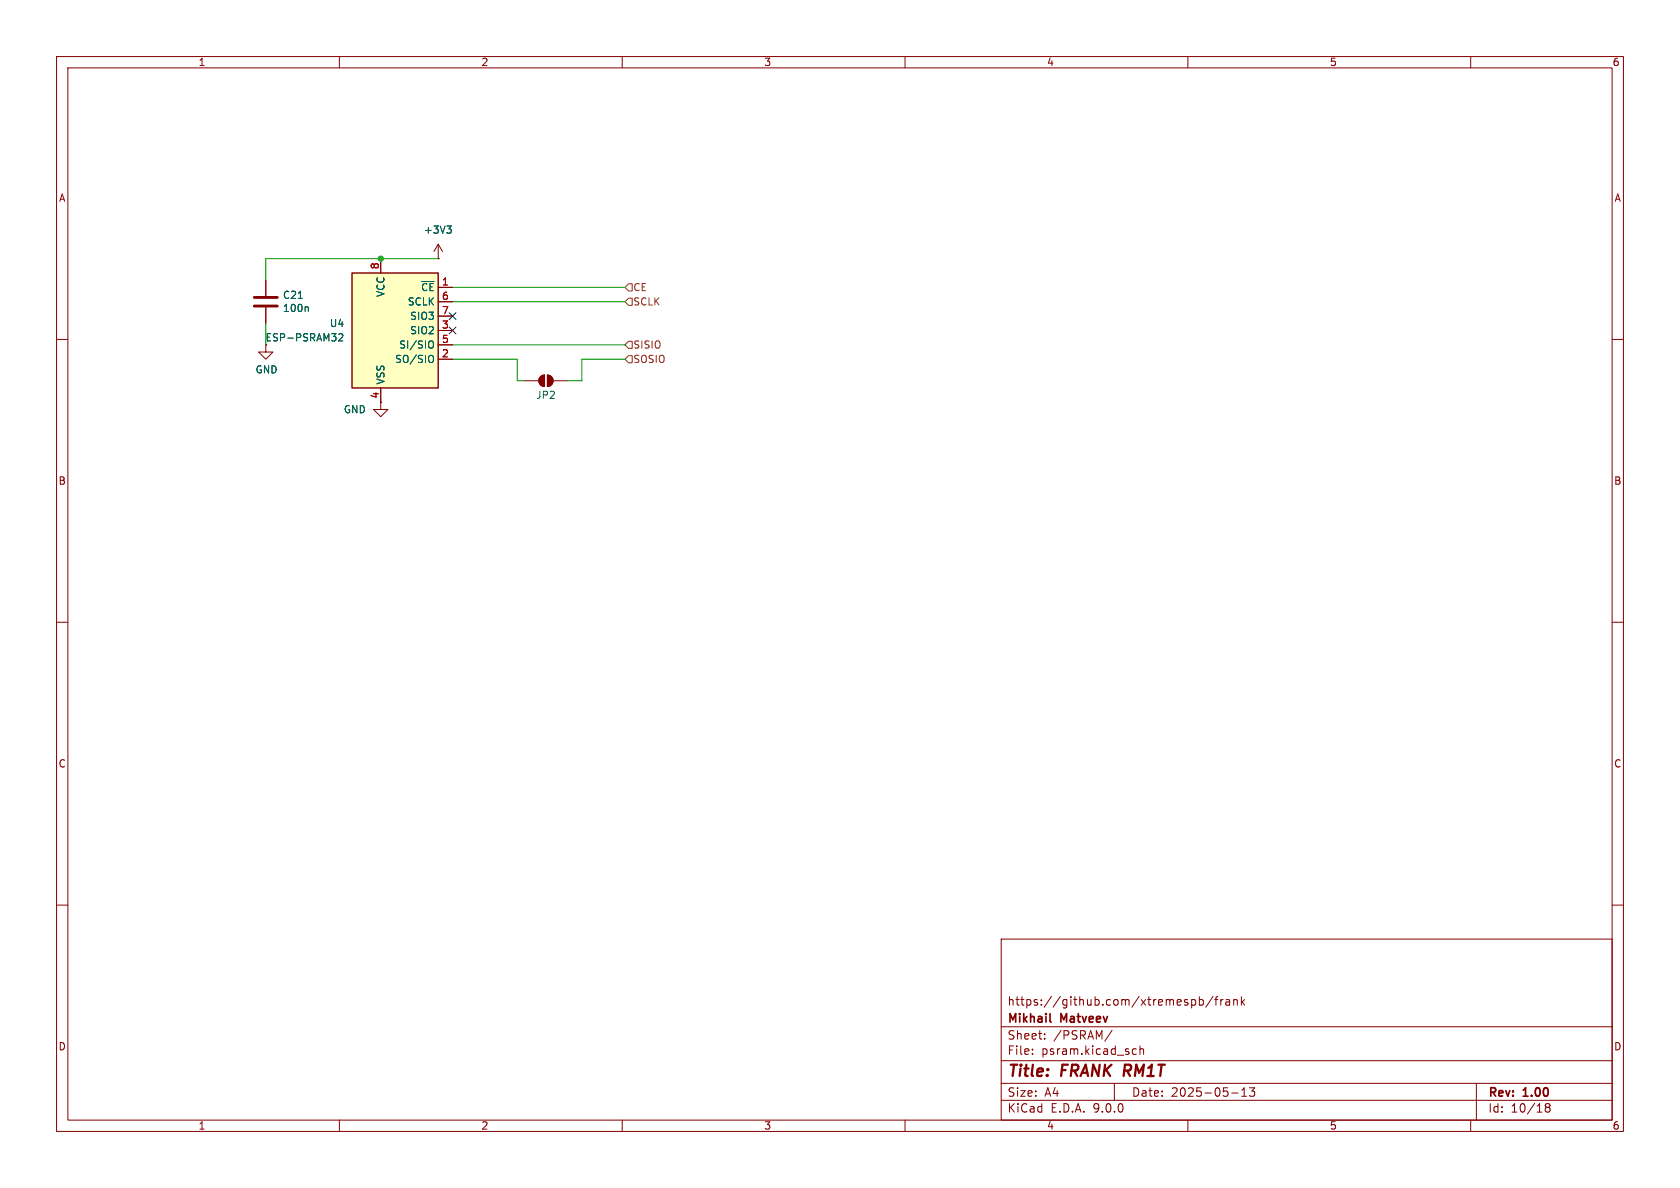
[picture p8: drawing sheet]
(kicad_sch
 (version 20250114)
 (generator "eeschema")
 (generator_version "9.0")
 (paper "A4")
 (title_block
  (title "${NAME}")
  (date "2025-05-13")
  (rev "${VERSION}")
  (company "Mikhail Matveev")
  (comment 1 "https://github.com/xtremespb/frank"))
 (lib_symbols
  (symbol "Device:C"
   (pin_numbers (hide yes))
   (pin_names
    (offset 0.254)) (exclude_from_sim no) (in_bom yes) (on_board yes)
   (property "Reference" "C" (at 0.635 2.54 0) (effects (font (size 1.27 1.27)) (justify left)))
   (property "Value" "C" (at 0.635 -2.54 0) (effects (font (size 1.27 1.27)) (justify left)))
   (property "Footprint" "" (at 0.9652 -3.81 0) (effects (font (size 1.27 1.27)) (hide yes)))
   (property "Datasheet" "~" (at 0 0 0) (effects (font (size 1.27 1.27)) (hide yes)))
   (property "Description" "Unpolarized capacitor" (at 0 0 0) (effects (font (size 1.27 1.27)) (hide yes)))
   (symbol "C_0_1"
    (polyline (pts (xy -2.032 0.762) (xy 2.032 0.762)) (stroke (width 0.508) (type default)) (fill (type none)))
    (polyline (pts (xy -2.032 -0.762) (xy 2.032 -0.762)) (stroke (width 0.508) (type default)) (fill (type none))))
   (symbol "C_1_1"
    (pin passive line (at 0 3.81 270) (length 2.794) (name "~" (effects (font (size 1.27 1.27)))) (number "1" (effects (font (size 1.27 1.27)))))
    (pin passive line (at 0 -3.81 90) (length 2.794) (name "~" (effects (font (size 1.27 1.27)))) (number "2" (effects (font (size 1.27 1.27))))))
   (embedded_fonts no))
  (symbol "FRANK:ESP-PSRAM32" (exclude_from_sim no) (in_bom yes) (on_board yes)
   (property "Reference" "PSR1" (at -8.89 1.2701 0) (effects (font (size 1.27 1.27)) (justify right)))
   (property "Value" "PSRAM" (at -8.89 -1.2699 0) (effects (font (size 1.27 1.27)) (justify right)))
   (property "Footprint" "LIBS:SO_4x4" (at 0 -15.24 0) (effects (font (size 1.27 1.27)) (hide yes)))
   (property "Datasheet" "https://www.espressif.com/sites/default/files/documentation/esp-psram32_datasheet_en.pdf" (at -10.16 12.7 0) (effects (font (size 1.27 1.27)) (hide yes)))
   (property "Description" "" (at 0 0 0) (effects (font (size 1.27 1.27)) (hide yes)))
   (symbol "ESP-PSRAM32_0_1"
    (rectangle (start -7.62 10.16) (end 7.62 -10.16) (stroke (width 0.254) (type default)) (fill (type background))))
   (symbol "ESP-PSRAM32_1_1"
    (pin power_in line (at -2.54 12.7 270) (length 2.54) (name "VCC" (effects (font (size 1.27 1.27)))) (number "8" (effects (font (size 1.27 1.27)))))
    (pin power_in line (at -2.54 -12.7 90) (length 2.54) (name "VSS" (effects (font (size 1.27 1.27)))) (number "4" (effects (font (size 1.27 1.27)))))
    (pin input line (at 10.16 7.62 180) (length 2.54) (name "~{CE}" (effects (font (size 1.27 1.27)))) (number "1" (effects (font (size 1.27 1.27)))))
    (pin output line (at 10.16 5.08 180) (length 2.54) (name "SCLK" (effects (font (size 1.27 1.27)))) (number "6" (effects (font (size 1.27 1.27)))))
    (pin bidirectional line (at 10.16 2.54 180) (length 2.54) (name "SIO3" (effects (font (size 1.27 1.27)))) (number "7" (effects (font (size 1.27 1.27)))))
    (pin bidirectional line (at 10.16 0 180) (length 2.54) (name "SIO2" (effects (font (size 1.27 1.27)))) (number "3" (effects (font (size 1.27 1.27)))))
    (pin input line (at 10.16 -2.54 180) (length 2.54) (name "SI/SIO" (effects (font (size 1.27 1.27)))) (number "5" (effects (font (size 1.27 1.27)))))
    (pin output line (at 10.16 -5.08 180) (length 2.54) (name "SO/SIO" (effects (font (size 1.27 1.27)))) (number "2" (effects (font (size 1.27 1.27))))))
   (embedded_fonts no))
  (symbol "GND_1"
   (power)
   (pin_numbers (hide yes))
   (pin_names
    (offset 0) (hide yes)) (exclude_from_sim no) (in_bom yes) (on_board yes)
   (property "Reference" "#PWR" (at 0 -6.35 0) (effects (font (size 1.27 1.27)) (hide yes)))
   (property "Value" "GND" (at 0 -3.81 0) (effects (font (size 1.27 1.27))))
   (property "Footprint" "" (at 0 0 0) (effects (font (size 1.27 1.27)) (hide yes)))
   (property "Datasheet" "" (at 0 0 0) (effects (font (size 1.27 1.27)) (hide yes)))
   (property "Description" "Power symbol creates a global label with name \"GND\" , ground" (at 0 0 0) (effects (font (size 1.27 1.27)) (hide yes)))
   (symbol "GND_1_0_1"
    (polyline (pts (xy 0 0) (xy 0 -1.27) (xy 1.27 -1.27) (xy 0 -2.54) (xy -1.27 -1.27) (xy 0 -1.27)) (stroke (width 0) (type default)) (fill (type none))))
   (symbol "GND_1_1_1"
    (pin power_in line (at 0 0 270) (length 0) (name "~" (effects (font (size 1.27 1.27)))) (number "1" (effects (font (size 1.27 1.27))))))
   (embedded_fonts no))
  (symbol "Jumper:SolderJumper_2_Open"
   (pin_numbers (hide yes))
   (pin_names
    (offset 0) (hide yes)) (exclude_from_sim yes) (in_bom no) (on_board yes)
   (property "Reference" "JP" (at 0 2.032 0) (effects (font (size 1.27 1.27))))
   (property "Value" "SolderJumper_2_Open" (at 0 -2.54 0) (effects (font (size 1.27 1.27))))
   (property "Footprint" "" (at 0 0 0) (effects (font (size 1.27 1.27)) (hide yes)))
   (property "Datasheet" "~" (at 0 0 0) (effects (font (size 1.27 1.27)) (hide yes)))
   (property "Description" "Solder Jumper, 2-pole, open" (at 0 0 0) (effects (font (size 1.27 1.27)) (hide yes)))
   (symbol "SolderJumper_2_Open_0_1"
    (polyline (pts (xy -0.254 1.016) (xy -0.254 -1.016)) (stroke (width 0) (type default)) (fill (type none)))
    (arc (start -0.254 -1.016) (mid -1.2656 0) (end -0.254 1.016) (stroke (width 0) (type default)) (fill (type none)))
    (arc (start -0.254 -1.016) (mid -1.2656 0) (end -0.254 1.016) (stroke (width 0) (type default)) (fill (type outline)))
    (arc (start 0.254 1.016) (mid 1.2656 0) (end 0.254 -1.016) (stroke (width 0) (type default)) (fill (type none)))
    (arc (start 0.254 1.016) (mid 1.2656 0) (end 0.254 -1.016) (stroke (width 0) (type default)) (fill (type outline)))
    (polyline (pts (xy 0.254 1.016) (xy 0.254 -1.016)) (stroke (width 0) (type default)) (fill (type none))))
   (symbol "SolderJumper_2_Open_1_1"
    (pin passive line (at -3.81 0 0) (length 2.54) (name "A" (effects (font (size 1.27 1.27)))) (number "1" (effects (font (size 1.27 1.27)))))
    (pin passive line (at 3.81 0 180) (length 2.54) (name "B" (effects (font (size 1.27 1.27)))) (number "2" (effects (font (size 1.27 1.27))))))
   (embedded_fonts no))
  (symbol "power:+3V3"
   (power)
   (pin_numbers (hide yes))
   (pin_names
    (offset 0) (hide yes)) (exclude_from_sim no) (in_bom yes) (on_board yes)
   (property "Reference" "#PWR" (at 0 -3.81 0) (effects (font (size 1.27 1.27)) (hide yes)))
   (property "Value" "+3V3" (at 0 3.556 0) (effects (font (size 1.27 1.27))))
   (property "Footprint" "" (at 0 0 0) (effects (font (size 1.27 1.27)) (hide yes)))
   (property "Datasheet" "" (at 0 0 0) (effects (font (size 1.27 1.27)) (hide yes)))
   (property "Description" "Power symbol creates a global label with name \"+3V3\"" (at 0 0 0) (effects (font (size 1.27 1.27)) (hide yes)))
   (symbol "+3V3_0_1"
    (polyline (pts (xy -0.762 1.27) (xy 0 2.54)) (stroke (width 0) (type default)) (fill (type none)))
    (polyline (pts (xy 0 2.54) (xy 0.762 1.27)) (stroke (width 0) (type default)) (fill (type none)))
    (polyline (pts (xy 0 0) (xy 0 2.54)) (stroke (width 0) (type default)) (fill (type none))))
   (symbol "+3V3_1_1"
    (pin power_in line (at 0 0 90) (length 0) (name "~" (effects (font (size 1.27 1.27)))) (number "1" (effects (font (size 1.27 1.27))))))
   (embedded_fonts no))
  (symbol "power:GND"
   (power)
   (pin_numbers (hide yes))
   (pin_names
    (offset 0) (hide yes)) (exclude_from_sim no) (in_bom yes) (on_board yes)
   (property "Reference" "#PWR" (at 0 -6.35 0) (effects (font (size 1.27 1.27)) (hide yes)))
   (property "Value" "GND" (at 0 -3.81 0) (effects (font (size 1.27 1.27))))
   (property "Footprint" "" (at 0 0 0) (effects (font (size 1.27 1.27)) (hide yes)))
   (property "Datasheet" "" (at 0 0 0) (effects (font (size 1.27 1.27)) (hide yes)))
   (property "Description" "Power symbol creates a global label with name \"GND\" , ground" (at 0 0 0) (effects (font (size 1.27 1.27)) (hide yes)))
   (symbol "GND_0_1"
    (polyline (pts (xy 0 0) (xy 0 -1.27) (xy 1.27 -1.27) (xy 0 -2.54) (xy -1.27 -1.27) (xy 0 -1.27)) (stroke (width 0) (type default)) (fill (type none))))
   (symbol "GND_1_1"
    (pin power_in line (at 0 0 270) (length 0) (name "~" (effects (font (size 1.27 1.27)))) (number "1" (effects (font (size 1.27 1.27))))))
   (embedded_fonts no)))
 (junction
  (at 67.31 45.72)
  (diameter 0)
  (color 0 0 0 0))
 (no_connect
  (at 80.01 55.88))
 (no_connect
  (at 80.01 58.42))
 (wire
  (pts (xy 80.01 50.8) (xy 110.49 50.8))
  (stroke (width 0) (type default)))
 (wire
  (pts (xy 91.44 67.31) (xy 91.44 63.5))
  (stroke (width 0) (type default)))
 (wire
  (pts (xy 91.44 67.31) (xy 92.71 67.31))
  (stroke (width 0) (type default)))
 (wire
  (pts (xy 46.99 45.72) (xy 46.99 49.53))
  (stroke (width 0) (type default)))
 (wire
  (pts (xy 80.01 53.34) (xy 110.49 53.34))
  (stroke (width 0) (type default)))
 (wire
  (pts (xy 46.99 45.72) (xy 67.31 45.72))
  (stroke (width 0) (type default)))
 (wire
  (pts (xy 67.31 45.72) (xy 77.47 45.72))
  (stroke (width 0) (type default)))
 (wire
  (pts (xy 46.99 57.15) (xy 46.99 60.96))
  (stroke (width 0) (type default)))
 (wire
  (pts (xy 80.01 60.96) (xy 110.49 60.96))
  (stroke (width 0) (type default)))
 (wire
  (pts (xy 102.87 67.31) (xy 102.87 63.5))
  (stroke (width 0) (type default)))
 (wire
  (pts (xy 102.87 63.5) (xy 110.49 63.5))
  (stroke (width 0) (type default)))
 (wire
  (pts (xy 100.33 67.31) (xy 102.87 67.31))
  (stroke (width 0) (type default)))
 (wire
  (pts (xy 91.44 63.5) (xy 80.01 63.5))
  (stroke (width 0) (type default)))
 (hierarchical_label "SISIO"
  (shape input)
  (at 110.49 60.96 0)
  (effects (font (size 1.27 1.27)) (justify left)))
 (hierarchical_label "CE"
  (shape input)
  (at 110.49 50.8 0)
  (effects (font (size 1.27 1.27)) (justify left)))
 (hierarchical_label "SCLK"
  (shape input)
  (at 110.49 53.34 0)
  (effects (font (size 1.27 1.27)) (justify left)))
 (hierarchical_label "SOSIO"
  (shape input)
  (at 110.49 63.5 0)
  (effects (font (size 1.27 1.27)) (justify left)))
 (symbol
  (lib_id "power:GND")
  (at 67.31 71.12 0)
  (unit 1)
  (exclude_from_sim no)
  (in_bom yes)
  (on_board yes)
  (dnp no)
  (property "Reference" "#PWR056" (at 67.31 77.47 0) (effects (font (size 1.27 1.27)) (hide yes)))
  (property "Value" "GND" (at 64.77 72.39 0) (effects (font (size 1.27 1.27)) (justify right)))
  (property "Footprint" "" (at 67.31 71.12 0) (effects (font (size 1.27 1.27)) (hide yes)))
  (property "Datasheet" "" (at 67.31 71.12 0) (effects (font (size 1.27 1.27)) (hide yes)))
  (property "Description" "Power symbol creates a global label with name \"GND\" , ground" (at 67.31 71.12 0) (effects (font (size 1.27 1.27)) (hide yes)))
  (pin "1"))
 (symbol
  (lib_id "power:+3V3")
  (at 77.47 45.72 0)
  (unit 1)
  (exclude_from_sim no)
  (in_bom yes)
  (on_board yes)
  (dnp no)
  (fields_autoplaced yes)
  (property "Reference" "#PWR054" (at 77.47 49.53 0) (effects (font (size 1.27 1.27)) (hide yes)))
  (property "Value" "+3V3" (at 77.47 40.64 0) (effects (font (size 1.27 1.27))))
  (property "Footprint" "" (at 77.47 45.72 0) (effects (font (size 1.27 1.27)) (hide yes)))
  (property "Datasheet" "" (at 77.47 45.72 0) (effects (font (size 1.27 1.27)) (hide yes)))
  (property "Description" "Power symbol creates a global label with name \"+3V3\"" (at 77.47 45.72 0) (effects (font (size 1.27 1.27)) (hide yes)))
  (pin "1"))
 (symbol
  (lib_id "FRANK:ESP-PSRAM32")
  (at 69.85 58.42 0)
  (unit 1)
  (exclude_from_sim no)
  (in_bom yes)
  (on_board yes)
  (dnp no)
  (fields_autoplaced yes)
  (property "Reference" "U4" (at 60.96 57.1499 0) (effects (font (size 1.27 1.27)) (justify right)))
  (property "Value" "ESP-PSRAM32" (at 60.96 59.6899 0) (effects (font (size 1.27 1.27)) (justify right)))
  (property "Footprint" "FRANK:SO-8" (at 69.85 73.66 0) (effects (font (size 1.27 1.27)) (hide yes)))
  (property "Datasheet" "https://www.espressif.com/sites/default/files/documentation/esp-psram32_datasheet_en.pdf" (at 59.69 45.72 0) (effects (font (size 1.27 1.27)) (hide yes)))
  (property "Description" "" (at 69.85 58.42 0) (effects (font (size 1.27 1.27)) (hide yes)))
  (property "AliExpress" "https://www.aliexpress.com/item/1005006440914173.html" (at 69.85 58.42 0) (effects (font (size 1.27 1.27)) (hide yes)))
  (pin "1")
  (pin "2")
  (pin "3")
  (pin "4")
  (pin "5")
  (pin "6")
  (pin "7")
  (pin "8"))
 (symbol
  (lib_id "Device:C")
  (at 46.99 53.34 0)
  (unit 1)
  (exclude_from_sim no)
  (in_bom yes)
  (on_board yes)
  (dnp no)
  (property "Reference" "C21" (at 49.911 52.1716 0) (effects (font (size 1.27 1.27)) (justify left)))
  (property "Value" "100n" (at 49.911 54.483 0) (effects (font (size 1.27 1.27)) (justify left)))
  (property "Footprint" "FRANK:Capacitor (0805)" (at 47.9552 57.15 0) (effects (font (size 1.27 1.27)) (hide yes)))
  (property "Datasheet" "https://eu.mouser.com/datasheet/2/40/KGM_X7R-3223212.pdf" (at 46.99 53.34 0) (effects (font (size 1.27 1.27)) (hide yes)))
  (property "Description" "" (at 46.99 53.34 0) (effects (font (size 1.27 1.27)) (hide yes)))
  (property "AliExpress" "https://www.aliexpress.com/item/33008008276.html" (at 46.99 53.34 0) (effects (font (size 1.27 1.27)) (hide yes)))
  (property "LCSC" "" (at 46.99 53.34 0) (effects (font (size 1.27 1.27))))
  (pin "1")
  (pin "2"))
 (symbol
  (lib_id "Jumper:SolderJumper_2_Open")
  (at 96.52 67.31 0)
  (unit 1)
  (exclude_from_sim no)
  (in_bom yes)
  (on_board yes)
  (dnp no)
  (property "Reference" "JP2" (at 96.52 69.85 0) (effects (font (size 1.27 1.27))))
  (property "Value" "Jumper (Solder)" (at 97.028 69.85 0) (effects (font (size 1.27 1.27)) (hide yes)))
  (property "Footprint" "FRANK:Jumper (solder)" (at 96.52 67.31 0) (effects (font (size 1.27 1.27)) (hide yes)))
  (property "Datasheet" "~" (at 96.52 67.31 0) (effects (font (size 1.27 1.27)) (hide yes)))
  (property "Description" "Solder Jumper, 2-pole, open" (at 96.52 67.31 0) (effects (font (size 1.27 1.27)) (hide yes)))
  (property "AliExpress" "https://www.aliexpress.com/item/1005006454399822.html" (at 96.52 67.31 0) (effects (font (size 1.27 1.27)) (hide yes)))
  (pin "1")
  (pin "2"))
 (symbol
  (lib_name "GND_1")
  (lib_id "power:GND")
  (at 46.99 60.96 0)
  (unit 1)
  (exclude_from_sim no)
  (in_bom yes)
  (on_board yes)
  (dnp no)
  (property "Reference" "#PWR055" (at 46.99 67.31 0) (effects (font (size 1.27 1.27)) (hide yes)))
  (property "Value" "GND" (at 47.117 65.3542 0) (effects (font (size 1.27 1.27))))
  (property "Footprint" "" (at 46.99 60.96 0) (effects (font (size 1.27 1.27)) (hide yes)))
  (property "Datasheet" "" (at 46.99 60.96 0) (effects (font (size 1.27 1.27)) (hide yes)))
  (property "Description" "Power symbol creates a global label with name \"GND\" , ground" (at 46.99 60.96 0) (effects (font (size 1.27 1.27)) (hide yes)))
  (pin "1")))
